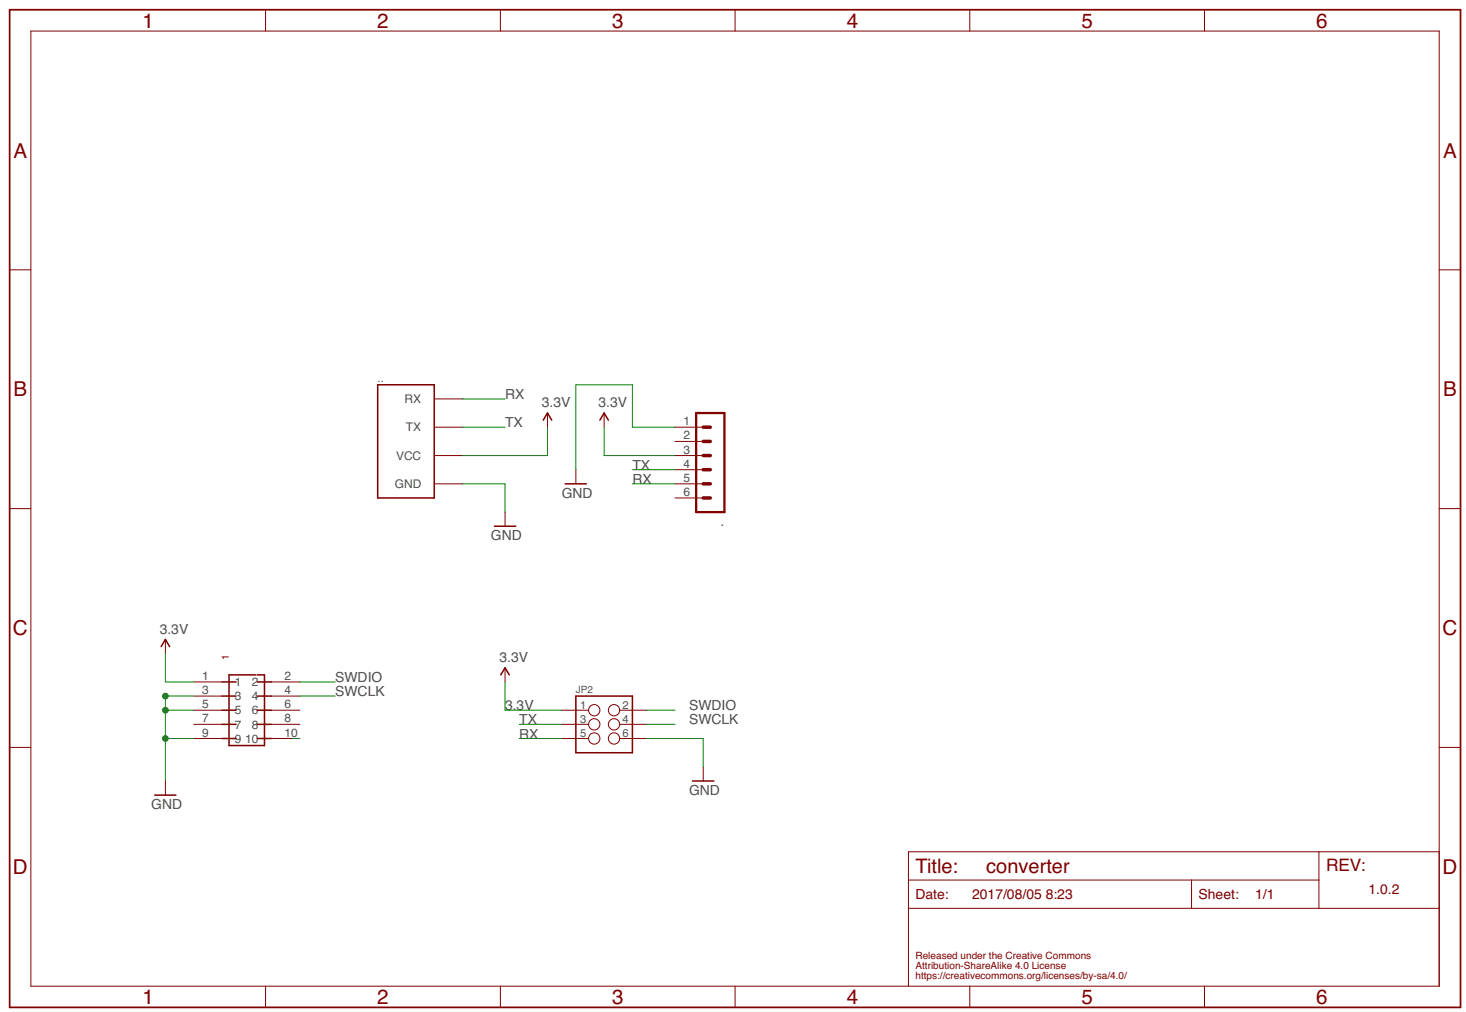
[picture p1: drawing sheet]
<?xml version="1.0" encoding="utf-8"?>
<!DOCTYPE eagle SYSTEM "eagle.dtd">
<!--
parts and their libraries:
SparkFun-Connectors: Licensing: CC v3.0 Share-Alike You are welcome to use this library for commercial purposes.
FaBo-Template: Released under the Creative Commons Attribution-ShareAlike 4.0 License
-->
<eagle version="8.2.2">
<drawing>
<settings>
<setting alwaysvectorfont="no"/>
<setting verticaltext="up"/>
</settings>
<grid distance="0.1" unitdist="inch" unit="inch" style="lines" multiple="1" display="no" altdistance="0.01" altunitdist="inch" altunit="inch"/>
<schematic xreflabel="%F%N/%S.%C%R" xrefpart="/%S.%C%R">
<libraries>
<library name="SparkFun-Connectors">
<symbols>
<symbol name="M03X2">
<wire x1="-5.08" y1="5.08" x2="5.08" y2="5.08" width="0.254" layer="94"/>
<wire x1="5.08" y1="5.08" x2="5.08" y2="2.54" width="0.254" layer="94"/>
<wire x1="5.08" y1="2.54" x2="5.08" y2="0" width="0.254" layer="94"/>
<wire x1="5.08" y1="0" x2="5.08" y2="-2.54" width="0.254" layer="94"/>
<wire x1="5.08" y1="-2.54" x2="5.08" y2="-5.08" width="0.254" layer="94"/>
<wire x1="5.08" y1="-5.08" x2="-5.08" y2="-5.08" width="0.254" layer="94"/>
<wire x1="-5.08" y1="-5.08" x2="-5.08" y2="-2.54" width="0.254" layer="94"/>
<pin name="1" x="-7.62" y="2.54" visible="off" length="short"/>
<pin name="3" x="-7.62" y="0" visible="off" length="short"/>
<pin name="5" x="-7.62" y="-2.54" visible="off" length="short"/>
<pin name="6" x="7.62" y="-2.54" visible="off" length="short" rot="R180"/>
<pin name="4" x="7.62" y="0" visible="off" length="short" rot="R180"/>
<pin name="2" x="7.62" y="2.54" visible="off" length="short" rot="R180"/>
<text x="-5.08" y="5.588" size="1.27" layer="95">&gt;NAME</text>
<text x="-5.08" y="-7.112" size="1.27" layer="96">&gt;VALUE</text>
<circle x="-1.778" y="2.54" radius="1.016" width="0.1524" layer="94"/>
<circle x="1.778" y="2.54" radius="1.016" width="0.1524" layer="94"/>
<circle x="1.778" y="0" radius="1.016" width="0.1524" layer="94"/>
<circle x="1.778" y="-2.54" radius="1.016" width="0.1524" layer="94"/>
<circle x="-1.778" y="-2.54" radius="1.016" width="0.1524" layer="94"/>
<circle x="-1.778" y="0" radius="1.016" width="0.1524" layer="94"/>
<wire x1="-5.08" y1="-2.54" x2="-5.08" y2="0" width="0.254" layer="94"/>
<wire x1="-5.08" y1="0" x2="-5.08" y2="2.54" width="0.254" layer="94"/>
<wire x1="-5.08" y1="2.54" x2="-5.08" y2="5.08" width="0.254" layer="94"/>
<wire x1="-5.08" y1="2.54" x2="-2.794" y2="2.54" width="0.1524" layer="94"/>
<wire x1="-5.08" y1="0" x2="-2.794" y2="0" width="0.1524" layer="94"/>
<wire x1="-5.08" y1="-2.54" x2="-2.794" y2="-2.54" width="0.1524" layer="94"/>
<wire x1="5.08" y1="-2.54" x2="2.794" y2="-2.54" width="0.1524" layer="94"/>
<wire x1="5.08" y1="0" x2="2.794" y2="0" width="0.1524" layer="94"/>
<wire x1="5.08" y1="2.54" x2="2.794" y2="2.54" width="0.1524" layer="94"/>
<text x="-4.318" y="2.794" size="1.4224" layer="95">1</text>
<text x="3.302" y="2.794" size="1.4224" layer="95">2</text>
<text x="-4.318" y="0.254" size="1.4224" layer="95">3</text>
<text x="3.302" y="0.254" size="1.4224" layer="95">4</text>
<text x="-4.318" y="-2.286" size="1.4224" layer="95">5</text>
<text x="3.302" y="-2.286" size="1.4224" layer="95">6</text>
</symbol>
</symbols>
<devicesets>
<deviceset name="M03X2" prefix="JP" uservalue="yes">
<gates>
<gate name="G$1" symbol="M03X2" x="0" y="0"/>
</gates>
<devices>
<device name="" package="2X3-SHROUDED">
<connects>
<connect gate="G$1" pin="1" pad="1"/>
<connect gate="G$1" pin="2" pad="2"/>
<connect gate="G$1" pin="3" pad="3"/>
<connect gate="G$1" pin="4" pad="4"/>
<connect gate="G$1" pin="5" pad="5"/>
<connect gate="G$1" pin="6" pad="6"/>
</connects>
<technologies>
<technology name="">
<attribute name="PROD_ID" value="CONN-10681"/>
</technology>
</technologies>
</device>
<device name="SMT" package="2X3_SMT_POSTS">
<connects>
<connect gate="G$1" pin="1" pad="1"/>
<connect gate="G$1" pin="2" pad="2"/>
<connect gate="G$1" pin="3" pad="3"/>
<connect gate="G$1" pin="4" pad="4"/>
<connect gate="G$1" pin="5" pad="5"/>
<connect gate="G$1" pin="6" pad="6"/>
</connects>
<technologies>
<technology name="">
<attribute name="PROD_ID" value="CONN-11415"/>
</technology>
</technologies>
</device>
<device name="POGO_PINS" package="2X3_POGO">
<connects>
<connect gate="G$1" pin="1" pad="P$1"/>
<connect gate="G$1" pin="2" pad="P$2"/>
<connect gate="G$1" pin="3" pad="P$3"/>
<connect gate="G$1" pin="4" pad="P$4"/>
<connect gate="G$1" pin="5" pad="P$5"/>
<connect gate="G$1" pin="6" pad="P$6"/>
</connects>
<technologies>
<technology name="">
<attribute name="PROD_ID" value="HW-11044"/>
</technology>
</technologies>
</device>
</devices>
</deviceset>
</devicesets>
</library>
<library name="GClue">
<symbols>
<symbol name="PIN-HEAER-SMT(1.27MM)2X5">
<text x="-7.54" y="-2.58" size="1.27" layer="94">1</text>
<wire x1="7.62" y1="5.08" x2="7.62" y2="6.35" width="0.254" layer="94"/>
<wire x1="5.08" y1="5.08" x2="5.08" y2="6.35" width="0.254" layer="94"/>
<wire x1="-2.54" y1="0" x2="-2.54" y2="-2.54" width="0.254" layer="94"/>
<wire x1="0" y1="0" x2="0" y2="-2.54" width="0.254" layer="94"/>
<wire x1="2.54" y1="0" x2="2.54" y2="-2.54" width="0.254" layer="94"/>
<wire x1="5.08" y1="0" x2="5.08" y2="-2.54" width="0.254" layer="94"/>
<wire x1="7.62" y1="0" x2="7.62" y2="-2.54" width="0.254" layer="94"/>
<wire x1="8.89" y1="5.08" x2="8.89" y2="-1.27" width="0.254" layer="94"/>
<wire x1="-3.81" y1="3.556" x2="-3.81" y2="-1.27" width="0.254" layer="94"/>
<wire x1="-3.81" y1="-1.27" x2="8.89" y2="-1.27" width="0.254" layer="94"/>
<wire x1="2.54" y1="5.08" x2="2.54" y2="6.35" width="0.254" layer="94"/>
<wire x1="0" y1="6.35" x2="0" y2="5.08" width="0.254" layer="94"/>
<wire x1="-2.54" y1="5.08" x2="-2.54" y2="6.35" width="0.254" layer="94"/>
<pin name="2" x="-2.54" y="11.43" length="middle" rot="R270"/>
<pin name="4" x="0" y="11.43" length="middle" rot="R270"/>
<pin name="6" x="2.54" y="11.43" length="middle" rot="R270"/>
<pin name="8" x="5.08" y="11.43" length="middle" rot="R270"/>
<pin name="10" x="7.62" y="11.43" length="middle" rot="R270"/>
<pin name="1" x="-2.54" y="-7.62" length="middle" rot="R90"/>
<pin name="3" x="0" y="-7.62" length="middle" rot="R90"/>
<pin name="5" x="2.54" y="-7.62" length="middle" rot="R90"/>
<pin name="7" x="5.08" y="-7.62" length="middle" rot="R90"/>
<pin name="9" x="7.62" y="-7.62" length="middle" rot="R90"/>
<wire x1="-3.81" y1="5.08" x2="-2.54" y2="5.08" width="0.254" layer="94"/>
<wire x1="-2.54" y1="5.08" x2="0" y2="5.08" width="0.254" layer="94"/>
<wire x1="0" y1="5.08" x2="2.54" y2="5.08" width="0.254" layer="94"/>
<wire x1="2.54" y1="5.08" x2="5.08" y2="5.08" width="0.254" layer="94"/>
<wire x1="5.08" y1="5.08" x2="7.62" y2="5.08" width="0.254" layer="94"/>
<wire x1="7.62" y1="5.08" x2="8.89" y2="5.08" width="0.254" layer="94"/>
<wire x1="-3.81" y1="3.81" x2="-3.81" y2="5.08" width="0.254" layer="94"/>
<wire x1="-2.54" y1="5.08" x2="-2.54" y2="3.81" width="0.254" layer="94"/>
<wire x1="0" y1="5.08" x2="0" y2="3.81" width="0.254" layer="94"/>
<wire x1="2.54" y1="5.08" x2="2.54" y2="3.81" width="0.254" layer="94"/>
<wire x1="5.08" y1="5.08" x2="5.08" y2="3.81" width="0.254" layer="94"/>
<wire x1="7.62" y1="5.08" x2="7.62" y2="3.81" width="0.254" layer="94"/>
</symbol>
</symbols>
<devicesets>
<deviceset name="PIN-HEADER-SMT(1.27MM)2X5">
<gates>
<gate name="G$1" symbol="PIN-HEAER-SMT(1.27MM)2X5" x="0" y="0"/>
</gates>
<devices>
<device name="" package="PIN-HEADER-SMT(1.27MM)2X5">
<connects>
<connect gate="G$1" pin="1" pad="1"/>
<connect gate="G$1" pin="10" pad="10"/>
<connect gate="G$1" pin="2" pad="2"/>
<connect gate="G$1" pin="3" pad="3"/>
<connect gate="G$1" pin="4" pad="4"/>
<connect gate="G$1" pin="5" pad="5"/>
<connect gate="G$1" pin="6" pad="6"/>
<connect gate="G$1" pin="7" pad="7"/>
<connect gate="G$1" pin="8" pad="8"/>
<connect gate="G$1" pin="9" pad="9"/>
</connects>
<technologies>
<technology name=""/>
</technologies>
</device>
</devices>
</deviceset>
</devicesets>
</library>
<library name="SparkFun">
<symbols>
<symbol name="GND">
<wire x1="-1.905" y1="0" x2="1.905" y2="0" width="0.254" layer="94"/>
<text x="-2.54" y="-2.54" size="1.778" layer="96">&gt;VALUE</text>
<pin name="GND" x="0" y="2.54" visible="off" length="short" direction="sup" rot="R270"/>
</symbol>
<symbol name="3.3V">
<wire x1="0.762" y1="1.27" x2="0" y2="2.54" width="0.254" layer="94"/>
<wire x1="0" y1="2.54" x2="-0.762" y2="1.27" width="0.254" layer="94"/>
<text x="-1.016" y="3.556" size="1.778" layer="96">&gt;VALUE</text>
<pin name="3.3V" x="0" y="0" visible="off" length="short" direction="sup" rot="R90"/>
</symbol>
</symbols>
<devicesets>
<deviceset name="GND" prefix="GND">
<gates>
<gate name="1" symbol="GND" x="0" y="0"/>
</gates>
<devices>
<device name="">
<technologies>
<technology name=""/>
</technologies>
</device>
</devices>
</deviceset>
<deviceset name="3.3V" prefix="P+">
<gates>
<gate name="G$1" symbol="3.3V" x="0" y="0"/>
</gates>
<devices>
<device name="">
<technologies>
<technology name=""/>
</technologies>
</device>
</devices>
</deviceset>
</devicesets>
</library>
<library name="con-lstb">
<symbols>
<symbol name="MA06-1">
<wire x1="3.81" y1="-10.16" x2="-1.27" y2="-10.16" width="0.4064" layer="94"/>
<wire x1="1.27" y1="-2.54" x2="2.54" y2="-2.54" width="0.6096" layer="94"/>
<wire x1="1.27" y1="-5.08" x2="2.54" y2="-5.08" width="0.6096" layer="94"/>
<wire x1="1.27" y1="-7.62" x2="2.54" y2="-7.62" width="0.6096" layer="94"/>
<wire x1="1.27" y1="2.54" x2="2.54" y2="2.54" width="0.6096" layer="94"/>
<wire x1="1.27" y1="0" x2="2.54" y2="0" width="0.6096" layer="94"/>
<wire x1="1.27" y1="5.08" x2="2.54" y2="5.08" width="0.6096" layer="94"/>
<wire x1="-1.27" y1="7.62" x2="-1.27" y2="-10.16" width="0.4064" layer="94"/>
<wire x1="3.81" y1="-10.16" x2="3.81" y2="7.62" width="0.4064" layer="94"/>
<wire x1="-1.27" y1="7.62" x2="3.81" y2="7.62" width="0.4064" layer="94"/>
<text x="-1.27" y="-12.7" size="1.778" layer="96">&gt;VALUE</text>
<text x="-1.27" y="8.382" size="1.778" layer="95">&gt;NAME</text>
<pin name="1" x="7.62" y="-7.62" visible="pad" length="middle" direction="pas" swaplevel="1" rot="R180"/>
<pin name="2" x="7.62" y="-5.08" visible="pad" length="middle" direction="pas" swaplevel="1" rot="R180"/>
<pin name="3" x="7.62" y="-2.54" visible="pad" length="middle" direction="pas" swaplevel="1" rot="R180"/>
<pin name="4" x="7.62" y="0" visible="pad" length="middle" direction="pas" swaplevel="1" rot="R180"/>
<pin name="5" x="7.62" y="2.54" visible="pad" length="middle" direction="pas" swaplevel="1" rot="R180"/>
<pin name="6" x="7.62" y="5.08" visible="pad" length="middle" direction="pas" swaplevel="1" rot="R180"/>
</symbol>
</symbols>
<devicesets>
<deviceset name="MA06-1" prefix="SV" uservalue="yes">
<gates>
<gate name="1" symbol="MA06-1" x="0" y="0"/>
</gates>
<devices>
<device name="" package="MA06-1">
<connects>
<connect gate="1" pin="1" pad="1"/>
<connect gate="1" pin="2" pad="2"/>
<connect gate="1" pin="3" pad="3"/>
<connect gate="1" pin="4" pad="4"/>
<connect gate="1" pin="5" pad="5"/>
<connect gate="1" pin="6" pad="6"/>
</connects>
<technologies>
<technology name="">
<attribute name="MF" value="" constant="no"/>
<attribute name="MPN" value="" constant="no"/>
<attribute name="OC_FARNELL" value="unknown" constant="no"/>
<attribute name="OC_NEWARK" value="unknown" constant="no"/>
</technology>
</technologies>
</device>
</devices>
</deviceset>
</devicesets>
</library>
<library name="FaBo-Template">
<symbols>
<symbol name="FABO_BRICK_SERIAL">
<wire x1="2.54" y1="10.16" x2="2.54" y2="-10.16" width="0.254" layer="94"/>
<wire x1="2.54" y1="-10.16" x2="-7.62" y2="-10.16" width="0.254" layer="94"/>
<wire x1="-7.62" y1="-10.16" x2="-7.62" y2="10.16" width="0.254" layer="94"/>
<wire x1="-7.62" y1="10.16" x2="2.54" y2="10.16" width="0.254" layer="94"/>
<pin name="TX" x="7.62" y="2.54" visible="pin" length="middle" rot="R180"/>
<pin name="RX" x="7.62" y="7.62" visible="pin" length="middle" rot="R180"/>
<pin name="VCC" x="7.62" y="-2.54" visible="pin" length="middle" rot="R180"/>
<pin name="GND" x="7.62" y="-7.62" visible="pin" length="middle" rot="R180"/>
<text x="-7.62" y="10.668" size="1.4224" layer="95">&gt;NAME</text>
</symbol>
</symbols>
<devicesets>
<deviceset name="FABO_BRICK_SERIAL" prefix="J" uservalue="yes">
<gates>
<gate name="G$1" symbol="FABO_BRICK_SERIAL" x="0" y="0"/>
</gates>
<devices>
<device name="" package="FABO_BRICK_SERIAL">
<connects>
<connect gate="G$1" pin="GND" pad="GND"/>
<connect gate="G$1" pin="RX" pad="RX"/>
<connect gate="G$1" pin="TX" pad="TX"/>
<connect gate="G$1" pin="VCC" pad="VCC"/>
</connects>
<technologies>
<technology name=""/>
</technologies>
</device>
<device name="-BREAKOUT" package="FABO_BRICK_SERIAL_BREAKOUT">
<connects>
<connect gate="G$1" pin="GND" pad="GND"/>
<connect gate="G$1" pin="RX" pad="RX"/>
<connect gate="G$1" pin="TX" pad="TX"/>
<connect gate="G$1" pin="VCC" pad="VCC"/>
</connects>
<technologies>
<technology name=""/>
</technologies>
</device>
<device name="-CONNECTOR" package="FABO_BRICK_SERIAL_CONNECTOR">
<connects>
<connect gate="G$1" pin="GND" pad="GND"/>
<connect gate="G$1" pin="RX" pad="RX"/>
<connect gate="G$1" pin="TX" pad="TX"/>
<connect gate="G$1" pin="VCC" pad="VCC"/>
</connects>
<technologies>
<technology name=""/>
</technologies>
</device>
<device name="-UNIVERSAL" package="FABO_BRICK_SERIAL_UNIVERSAL">
<connects>
<connect gate="G$1" pin="GND" pad="GND"/>
<connect gate="G$1" pin="RX" pad="RX"/>
<connect gate="G$1" pin="TX" pad="TX"/>
<connect gate="G$1" pin="VCC" pad="VCC"/>
</connects>
<technologies>
<technology name=""/>
</technologies>
</device>
<device name="-LONG" package="FABO_BRICK_SERIAL_LONG">
<connects>
<connect gate="G$1" pin="GND" pad="GND"/>
<connect gate="G$1" pin="RX" pad="RX"/>
<connect gate="G$1" pin="TX" pad="TX"/>
<connect gate="G$1" pin="VCC" pad="VCC"/>
</connects>
<technologies>
<technology name=""/>
</technologies>
</device>
<device name="-S04B-PASK-2" package="FABO_BRICK_SERIAL_S04B-PASK-2">
<connects>
<connect gate="G$1" pin="GND" pad="GND"/>
<connect gate="G$1" pin="RX" pad="RX"/>
<connect gate="G$1" pin="TX" pad="TX"/>
<connect gate="G$1" pin="VCC" pad="VCC"/>
</connects>
<technologies>
<technology name=""/>
</technologies>
</device>
<device name="-CONNECTOR_I" package="FABO_BRICK_SERIAL_CONNECTOR_I">
<connects>
<connect gate="G$1" pin="GND" pad="GND"/>
<connect gate="G$1" pin="RX" pad="RX"/>
<connect gate="G$1" pin="TX" pad="TX"/>
<connect gate="G$1" pin="VCC" pad="VCC"/>
</connects>
<technologies>
<technology name=""/>
</technologies>
</device>
<device name="-CONNECTOR_I_SILK" package="FABO_BRICK_SERIAL_CONNECTOR_I_SILK">
<connects>
<connect gate="G$1" pin="GND" pad="GND"/>
<connect gate="G$1" pin="RX" pad="RX"/>
<connect gate="G$1" pin="TX" pad="TX"/>
<connect gate="G$1" pin="VCC" pad="VCC"/>
</connects>
<technologies>
<technology name=""/>
</technologies>
</device>
<device name="-S04B-PASK-2_SILK" package="FABO_BRICK_SERIAL_S04B-PASK-2_SILK">
<connects>
<connect gate="G$1" pin="GND" pad="GND"/>
<connect gate="G$1" pin="RX" pad="RX"/>
<connect gate="G$1" pin="TX" pad="TX"/>
<connect gate="G$1" pin="VCC" pad="VCC"/>
</connects>
<technologies>
<technology name=""/>
</technologies>
</device>
<device name="-B04B-PASK-1" package="FABO_BRICK_SERIAL_B04B-PASK-1">
<connects>
<connect gate="G$1" pin="GND" pad="GND"/>
<connect gate="G$1" pin="RX" pad="RX"/>
<connect gate="G$1" pin="TX" pad="TX"/>
<connect gate="G$1" pin="VCC" pad="VCC"/>
</connects>
<technologies>
<technology name=""/>
</technologies>
</device>
<device name="-B04B-PASK-1_SILK" package="FABO_BRICK_SERIAL_B04B-PASK-1_SILK">
<connects>
<connect gate="G$1" pin="GND" pad="GND"/>
<connect gate="G$1" pin="RX" pad="RX"/>
<connect gate="G$1" pin="TX" pad="TX"/>
<connect gate="G$1" pin="VCC" pad="VCC"/>
</connects>
<technologies>
<technology name=""/>
</technologies>
</device>
</devices>
</deviceset>
</devicesets>
</library>
<library name="FaBo-etc">
<symbols>
<symbol name="A4L-LOC">
<wire x1="256.54" y1="3.81" x2="256.54" y2="17.78" width="0.1016" layer="94"/>
<wire x1="256.54" y1="17.78" x2="256.54" y2="27.94" width="0.1016" layer="94"/>
<wire x1="161.29" y1="3.81" x2="161.29" y2="17.78" width="0.1016" layer="94"/>
<wire x1="161.29" y1="17.78" x2="161.29" y2="22.86" width="0.1016" layer="94"/>
<wire x1="161.29" y1="22.86" x2="161.29" y2="27.94" width="0.1016" layer="94"/>
<wire x1="161.29" y1="27.94" x2="234.95" y2="27.94" width="0.1016" layer="94"/>
<wire x1="234.95" y1="27.94" x2="256.54" y2="27.94" width="0.1016" layer="94"/>
<wire x1="161.29" y1="22.86" x2="212.09" y2="22.86" width="0.1016" layer="94"/>
<text x="175.26" y="24.13" size="2.54" layer="94">&gt;DRAWING_NAME</text>
<text x="172.72" y="20.32" size="1.778" layer="94" align="center-left">&gt;LAST_DATE_TIME</text>
<text x="223.52" y="20.32" size="1.778" layer="94" align="center-left">&gt;SHEET</text>
<text x="213.36" y="20.32" size="1.778" layer="94" align="center-left">Sheet:</text>
<frame x1="0" y1="0" x2="260.35" y2="179.07" columns="6" rows="4" layer="94"/>
<text x="162.56" y="24.13" size="2.54" layer="94">Title:</text>
<text x="162.56" y="20.32" size="1.778" layer="94" align="center-left">Date:</text>
<text x="162.56" y="8.636" size="1.27" layer="94">Released under the Creative Commons</text>
<text x="162.56" y="5.08" size="1.27" layer="94">https://creativecommons.org/licenses/by-sa/4.0/</text>
<text x="236.22" y="26.67" size="2.1844" layer="94" align="top-left">REV:</text>
<wire x1="212.09" y1="22.86" x2="234.95" y2="22.86" width="0.1016" layer="94"/>
<wire x1="161.29" y1="17.78" x2="212.09" y2="17.78" width="0.1016" layer="94"/>
<wire x1="212.09" y1="17.78" x2="234.95" y2="17.78" width="0.1016" layer="94"/>
<wire x1="234.95" y1="17.78" x2="256.54" y2="17.78" width="0.1016" layer="94"/>
<wire x1="234.95" y1="17.78" x2="234.95" y2="22.86" width="0.1016" layer="94"/>
<text x="162.56" y="6.858" size="1.27" layer="94">Attribution-ShareAlike 4.0 License</text>
<wire x1="234.95" y1="22.86" x2="234.95" y2="27.94" width="0.1016" layer="94"/>
<wire x1="212.09" y1="17.78" x2="212.09" y2="22.86" width="0.1016" layer="94"/>
</symbol>
</symbols>
<devicesets>
<deviceset name="A4L-LOC">
<gates>
<gate name="G$1" symbol="A4L-LOC" x="0" y="0"/>
</gates>
<devices>
<device name="">
<technologies>
<technology name=""/>
</technologies>
</device>
</devices>
</deviceset>
</devicesets>
</library>
</libraries>
<attributes>
</attributes>
<variantdefs>
</variantdefs>
<classes>
<class number="0" name="default" width="0" drill="0">
</class>
</classes>
<parts>
<part name="JP2" library="SparkFun-Connectors" deviceset="M03X2" device=""/>
<part name="GND2" library="SparkFun" deviceset="GND" device=""/>
<part name="P+3" library="SparkFun" deviceset="3.3V" device=""/>
<part name="U$5" library="GClue" deviceset="PIN-HEADER-SMT(1.27MM)2X5" device=""/>
<part name="P+1" library="SparkFun" deviceset="3.3V" device=""/>
<part name="GND1" library="SparkFun" deviceset="GND" device=""/>
<part name="." library="con-lstb" deviceset="MA06-1" device=""/>
<part name="GND3" library="SparkFun" deviceset="GND" device=""/>
<part name="P+2" library="SparkFun" deviceset="3.3V" device=""/>
<part name="GND4" library="SparkFun" deviceset="GND" device=""/>
<part name="P+4" library="SparkFun" deviceset="3.3V" device=""/>
<part name=".." library="FaBo-Template" deviceset="FABO_BRICK_SERIAL" device="-S04B-PASK-2"/>
<part name="U$3" library="FaBo-etc" deviceset="A4L-LOC" device=""/>
</parts>
<sheets>
<sheet>
<plain>
<text x="243.84" y="20.32" size="1.778" layer="113">1.0.2</text>
</plain>
<instances>
<instance part="JP2" gate="G$1" x="106.68" y="50.8"/>
<instance part="GND2" gate="1" x="27.94" y="38.1"/>
<instance part="P+3" gate="G$1" x="27.94" y="63.5"/>
<instance part="U$5" gate="G$1" x="40.64" y="55.88" rot="R270"/>
<instance part="P+1" gate="G$1" x="88.9" y="58.42"/>
<instance part="GND1" gate="1" x="124.46" y="40.64"/>
<instance part="." gate="1" x="127" y="96.52" rot="R180"/>
<instance part="GND3" gate="1" x="101.6" y="93.98"/>
<instance part="P+2" gate="G$1" x="106.68" y="104.14"/>
<instance part="GND4" gate="1" x="88.9" y="86.36"/>
<instance part="P+4" gate="G$1" x="96.52" y="104.14"/>
<instance part=".." gate="G$1" x="73.66" y="101.6"/>
<instance part="U$3" gate="G$1" x="0" y="0"/>
</instances>
<busses>
</busses>
<nets>
<net name="GND" class="0">
<segment>
<wire x1="33.02" y1="55.88" x2="27.94" y2="55.88" width="0.1524" layer="91"/>
<wire x1="27.94" y1="55.88" x2="27.94" y2="53.34" width="0.1524" layer="91"/>
<wire x1="27.94" y1="53.34" x2="27.94" y2="48.26" width="0.1524" layer="91"/>
<wire x1="27.94" y1="48.26" x2="27.94" y2="40.64" width="0.1524" layer="91"/>
<wire x1="33.02" y1="48.26" x2="27.94" y2="48.26" width="0.1524" layer="91"/>
<junction x="27.94" y="48.26"/>
<junction x="27.94" y="55.88"/>
<pinref part="GND2" gate="1" pin="GND"/>
<wire x1="33.02" y1="53.34" x2="27.94" y2="53.34" width="0.1524" layer="91"/>
<junction x="27.94" y="53.34"/>
<pinref part="U$5" gate="G$1" pin="3"/>
<pinref part="U$5" gate="G$1" pin="5"/>
<pinref part="U$5" gate="G$1" pin="9"/>
</segment>
<segment>
<pinref part="JP2" gate="G$1" pin="6"/>
<pinref part="GND1" gate="1" pin="GND"/>
<wire x1="114.3" y1="48.26" x2="124.46" y2="48.26" width="0.1524" layer="91"/>
<wire x1="124.46" y1="48.26" x2="124.46" y2="43.18" width="0.1524" layer="91"/>
</segment>
<segment>
<pinref part="." gate="1" pin="1"/>
<wire x1="119.38" y1="104.14" x2="111.76" y2="104.14" width="0.1524" layer="91"/>
<wire x1="111.76" y1="104.14" x2="111.76" y2="111.76" width="0.1524" layer="91"/>
<wire x1="111.76" y1="111.76" x2="101.6" y2="111.76" width="0.1524" layer="91"/>
<wire x1="101.6" y1="111.76" x2="101.6" y2="96.52" width="0.1524" layer="91"/>
<pinref part="GND3" gate="1" pin="GND"/>
</segment>
<segment>
<wire x1="81.28" y1="93.98" x2="88.9" y2="93.98" width="0.1524" layer="91"/>
<wire x1="88.9" y1="93.98" x2="88.9" y2="88.9" width="0.1524" layer="91"/>
<pinref part="GND4" gate="1" pin="GND"/>
<pinref part=".." gate="G$1" pin="GND"/>
</segment>
</net>
<net name="3.3V" class="0">
<segment>
<wire x1="33.02" y1="58.42" x2="27.94" y2="58.42" width="0.1524" layer="91"/>
<wire x1="27.94" y1="58.42" x2="27.94" y2="63.5" width="0.1524" layer="91"/>
<pinref part="P+3" gate="G$1" pin="3.3V"/>
<pinref part="U$5" gate="G$1" pin="1"/>
</segment>
<segment>
<pinref part="JP2" gate="G$1" pin="1"/>
<label x="88.9" y="53.34" size="1.778" layer="95"/>
<pinref part="P+1" gate="G$1" pin="3.3V"/>
<wire x1="99.06" y1="53.34" x2="88.9" y2="53.34" width="0.1524" layer="91"/>
<wire x1="88.9" y1="53.34" x2="88.9" y2="58.42" width="0.1524" layer="91"/>
</segment>
<segment>
<pinref part="P+2" gate="G$1" pin="3.3V"/>
<pinref part="." gate="1" pin="3"/>
<wire x1="119.38" y1="99.06" x2="106.68" y2="99.06" width="0.1524" layer="91"/>
<wire x1="106.68" y1="99.06" x2="106.68" y2="104.14" width="0.1524" layer="91"/>
</segment>
<segment>
<wire x1="81.28" y1="99.06" x2="96.52" y2="99.06" width="0.1524" layer="91"/>
<wire x1="96.52" y1="99.06" x2="96.52" y2="104.14" width="0.1524" layer="91"/>
<pinref part="P+4" gate="G$1" pin="3.3V"/>
<pinref part=".." gate="G$1" pin="VCC"/>
</segment>
</net>
<net name="SWCLK" class="0">
<segment>
<pinref part="JP2" gate="G$1" pin="4"/>
<wire x1="114.3" y1="50.8" x2="119.38" y2="50.8" width="0.1524" layer="91"/>
<label x="121.92" y="50.8" size="1.778" layer="95"/>
</segment>
<segment>
<label x="58.42" y="55.88" size="1.778" layer="95"/>
<wire x1="52.07" y1="55.88" x2="58.42" y2="55.88" width="0.1524" layer="91"/>
<pinref part="U$5" gate="G$1" pin="4"/>
</segment>
</net>
<net name="SWDIO" class="0">
<segment>
<wire x1="58.42" y1="58.42" x2="52.07" y2="58.42" width="0.1524" layer="91"/>
<label x="58.42" y="58.42" size="1.778" layer="95"/>
<pinref part="U$5" gate="G$1" pin="2"/>
</segment>
<segment>
<pinref part="JP2" gate="G$1" pin="2"/>
<wire x1="114.3" y1="53.34" x2="119.38" y2="53.34" width="0.1524" layer="91"/>
<label x="121.92" y="53.34" size="1.778" layer="95"/>
</segment>
</net>
<net name="RESET" class="0">
<segment>
<wire x1="50.8" y1="48.26" x2="52.07" y2="48.26" width="0.1524" layer="91"/>
<pinref part="U$5" gate="G$1" pin="10"/>
</segment>
</net>
<net name="TX" class="0">
<segment>
<pinref part="." gate="1" pin="4"/>
<wire x1="119.38" y1="96.52" x2="111.76" y2="96.52" width="0.1524" layer="91"/>
<label x="111.76" y="96.52" size="1.778" layer="95"/>
</segment>
<segment>
<pinref part="JP2" gate="G$1" pin="3"/>
<wire x1="99.06" y1="50.8" x2="91.44" y2="50.8" width="0.1524" layer="91"/>
<label x="91.44" y="50.8" size="1.778" layer="95"/>
</segment>
<segment>
<wire x1="81.28" y1="104.14" x2="88.9" y2="104.14" width="0.1524" layer="91"/>
<label x="88.9" y="104.14" size="1.778" layer="95"/>
<pinref part=".." gate="G$1" pin="TX"/>
</segment>
</net>
<net name="RX" class="0">
<segment>
<pinref part="JP2" gate="G$1" pin="5"/>
<wire x1="99.06" y1="48.26" x2="91.44" y2="48.26" width="0.1524" layer="91"/>
<label x="91.44" y="48.26" size="1.778" layer="95"/>
</segment>
<segment>
<pinref part="." gate="1" pin="5"/>
<wire x1="119.38" y1="93.98" x2="111.76" y2="93.98" width="0.1524" layer="91"/>
<label x="111.76" y="93.98" size="1.778" layer="95"/>
</segment>
<segment>
<wire x1="81.28" y1="109.22" x2="88.9" y2="109.22" width="0.1524" layer="91"/>
<label x="88.9" y="109.22" size="1.778" layer="95"/>
<pinref part=".." gate="G$1" pin="RX"/>
</segment>
</net>
</nets>
</sheet>
</sheets>
</schematic>
</drawing>
</eagle>
